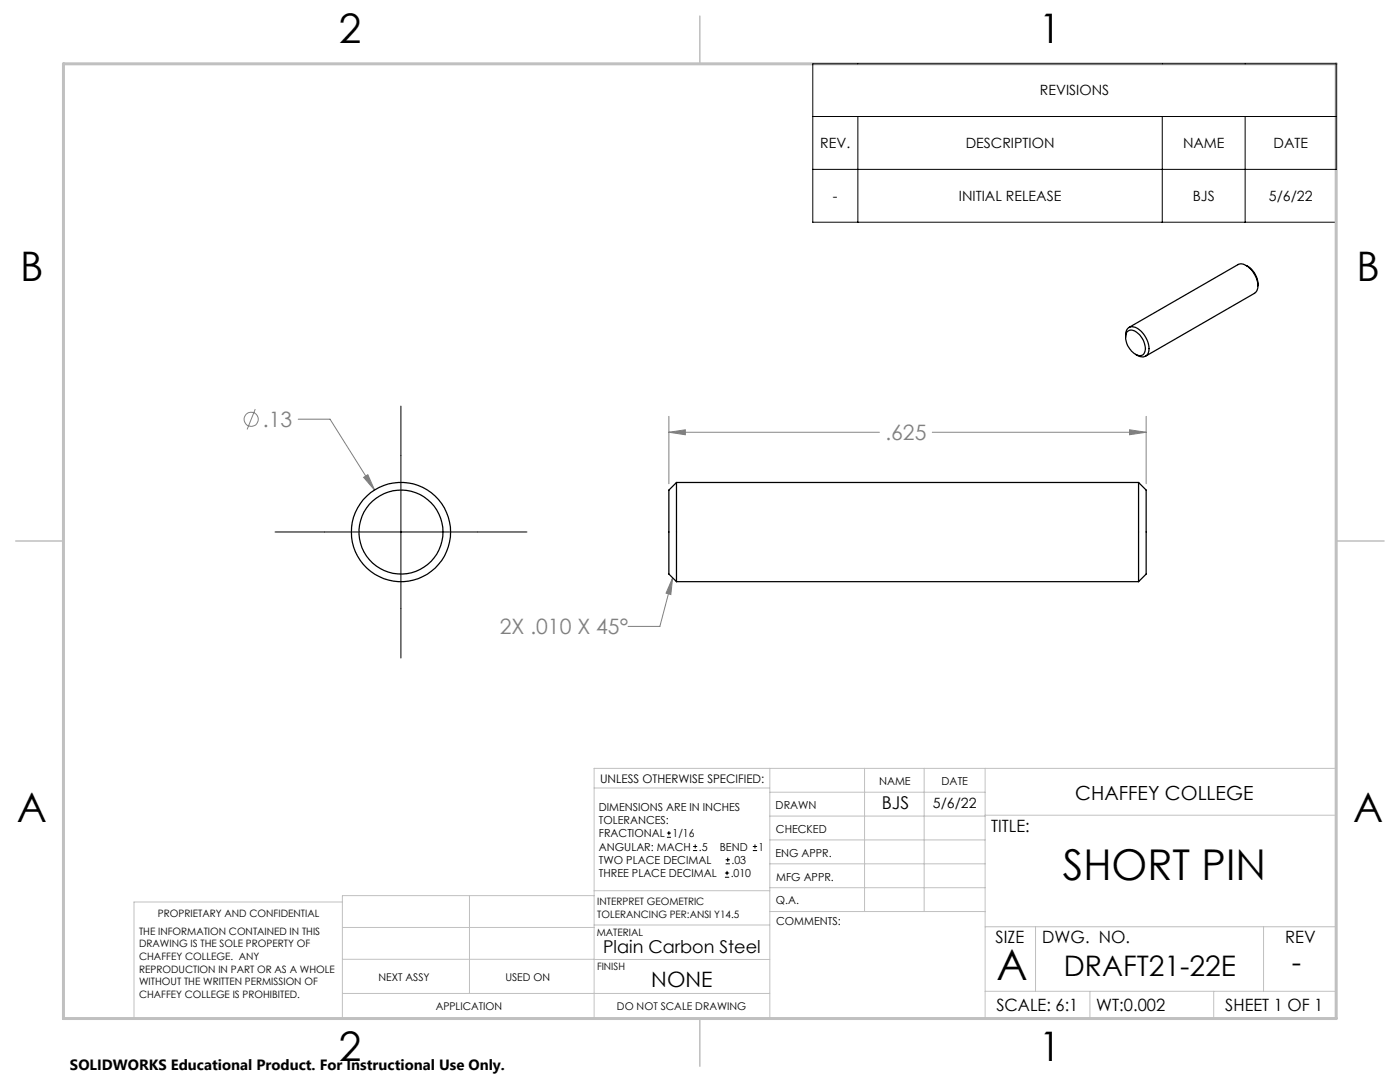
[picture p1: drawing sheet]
<svg xmlns="http://www.w3.org/2000/svg" width="279mm" height="216mm" viewBox="0 0 279 216" stroke-linecap="round" stroke-linejoin="round" font-family="sans-serif">
<g fill="none" stroke="#808080" stroke-width=".2">
<path d="M50.9 81.6l-1.6 4.1M59.5 83.6h6.4l8.9 14.2M72.6 95.3l.8-.6 1.4 3.1zM133.5 86.3l3.3-.5v.9zM133.5 83.1v13.4M133.5 86.3h42M186.1 86.3h42.6M225.4 85.8l3.3 .5-3.3 .4zM228.7 83.1v13.4M134.2 115.3l-.3 3.3-1-.2zM134.2 115.3l-2.5 9.7h-6.4"/>
<circle cx="50.1" cy="83.7" r="1.42"/>
</g>
<g fill="none" stroke="#000" stroke-width=".2">
<path d="M162.2 12.7h104.5v31.6h-104.5zM162.2 23.2h104.5M162.2 33.8h104.5M171.2 23.2v21.1M232 23.2v21.1M248.5 23.2v21.1M80 81v50.3M54.9 106.2h50.3M133.1 167.1h.8M133.1 166.2h.8M133.5 165.8v.9M138.3 169.7h.8"/>
<path d="M138.3 168.9h.8M138.7 168.5v.8M144.7 175h.8M144.7 174.2h.8M144.8 172.4h.9M144.8 171.6h.9M145.1 173.8v.8M145.2 171.1v.9M150.2 169.7h.9M150.2 168.9h.9M150.7 168.5v.8"/>
</g>
<g fill="none" stroke="#c0c0c0" stroke-width=".2">
<path d="M118.6 157.2h35M153.6 153.3v49.9M153.6 158.1h43M172.5 153.3v28.6M184.4 153.3v28.6M196.6 153.3v49.9M68.3 180h-41.6v23.2h240v-49.9h-148.1v49.9M93.7 178.7v19.5M118.6 178.7h-50.3v24.5M118.6 177.7h35M153.6 162.8h43M153.6 177.1h43"/>
<path d="M153.6 167.6h43M153.6 172.4h43M196.6 162.7h70.1M68.3 198.2h85.3M68.3 191.4l85.3 .1M68.3 185.1h50.3M118.6 184.6h35M153.6 181.9h43M196.6 184.9h70.1M196.6 197.8h70.1M206.7 184.9v12.9M217.5 197.8v5.4"/>
<path d="M242.2 197.8v5.4M252.2 184.9v12.9"/>
</g>
<path d="M139.7 3.2v9.5M3.1 107.9h9.6M266.7 107.9h9.5M139.7 203.2v9.6" fill="none" stroke="#c0c0c0" stroke-width=".3"/>
<path d="M12.7 12.7h254v190.5h-254z" fill="none" stroke="#c0c0c0" stroke-width=".6"/>
<path d="M72.6 95.3l2.2 2.5-1.4-3.1zM133.5 86.3l3.3-.5v.9zM225.4 85.8l3.3 .5-3.3 .4zM134.2 115.3l-.3 3.3-1-.2z" fill="#808080"/>
<g fill="none" stroke="#000" stroke-width=".25">
<path d="M248.7 53a4.3 4.3 0 0 1 2.3 4M251 57a4.6 4.6 0 0 0-3.3-4.4l-.6 .2-21.8 12.5M251 57a1.62 1.62 0 0 1-.6 1.5l-21.8 12.6M224.6 67.3a1.5 1.5 0 0 1 1.6-2.1 4.6 4.6 0 0 1 2.9 5.3 1.39 1.39 0 0 1-2.1 .4l-.4-.2M225 66.2a1.64 1.64 0 0 1 2.3 .5 3.5 3.5 0 0 1 1 3.9 1.52 1.52 0 0 1-2.3-.4 3.7 3.7 0 0 1-1.1-3.9zM135 96.3v19.8M135 96.3l-1.5 1.5v16.7l1.5 1.6M135 96.3h92.2M227.2 96.3v19.8M227.2 96.3l1.5 1.5v16.7l-1.5 1.6M135 116.1h92.2"/>
<circle cx="80" cy="106.2" r="9.9"/>
<circle cx="80" cy="106.2" r="8.4"/>
</g>
<g font-size="8.5">
<text x="212.1" y="175.6">SHORT PIN</text>
<text x="198.9" y="195.5">A</text>
</g>
<g font-size="8.1">
<text x="67.6" y="8.5">2</text>
<text x="207.3" y="8.5">1</text>
<text x="4" y="56.2">B</text>
<text x="270.7" y="56.2">B</text>
<text x="3.3" y="164.1">A</text>
<text x="270" y="164.1">A</text>
<text x="67.6" y="211.7">2</text>
<text x="207.3" y="211.7">1</text>
</g>
<g font-size="5.6">
<text x="212.3" y="194.8">DRAFT21-22E</text>
<text x="257.8" y="193.9">-</text>
</g>
<g font-size="4.2" fill="#808080">
<text x="52.5" y="85.2">.13</text>
<text x="176.7" y="87.8">.625</text>
<text x="99.7" y="126.6">2X .010 X 45°</text>
</g>
<text font-size="4.2" x="130" y="196.8">NONE</text>
<text font-size="3.9" x="214.6" y="159.6">CHAFFEY COLLEGE</text>
<g font-size="3.5">
<text x="176" y="161.3">BJS</text>
<text x="120.4" y="190.1">Plain Carbon Steel</text>
</g>
<g font-size="3.4">
<text x="197.8" y="166">TITLE:</text>
<text x="198.7" y="188.1">SIZE</text>
<text x="208" y="188.1">DWG. NO.</text>
<text x="256.5" y="188.2">REV</text>
<text x="198.8" y="201.7">SCALE: 6:1</text>
<text x="218.8" y="201.7">WT:0.002</text>
<text x="244.5" y="201.7">SHEET 1 OF 1</text>
</g>
<text font-size="3" x="14" y="213.5">SOLIDWORKS Educational Product. For Instructional Use Only.</text>
<g font-size="2.8">
<text x="207.5" y="19">REVISIONS</text>
<text x="163.7" y="29.6">REV.</text>
<text x="192.7" y="29.6">DESCRIPTION</text>
<text x="236.1" y="29.6">NAME</text>
<text x="254.1" y="29.6">DATE</text>
<text x="166.2" y="40.1">-</text>
<text x="191.4" y="40.1">INITIAL RELEASE</text>
<text x="238" y="40.1">BJS</text>
<text x="253.2" y="40.1">5/6/22</text>
<text x="186.2" y="161.3">5/6/22</text>
</g>
<text font-size="2.4" x="119.8" y="156.2">UNLESS OTHERWISE SPECIFIED:</text>
<g font-size="2.2">
<text x="119.5" y="161.8">DIMENSIONS ARE IN INCHES</text>
<text x="154.8" y="161.4">DRAWN</text>
<text x="175.4" y="156.6">NAME</text>
<text x="187.9" y="156.7">DATE</text>
<text x="119.5" y="164.4">TOLERANCES:</text>
<text x="119.5" y="167.1">FRACTIONAL</text>
<text x="134.2" y="167.1">1/16</text>
<text x="154.9" y="166.3">CHECKED</text>
<text x="119.5" y="172.4">TWO PLACE DECIMAL</text>
<text x="119.5" y="169.7">ANGULAR: MACH</text>
<text x="139.5" y="169.7">.5</text>
<text x="143.6" y="169.7">BEND</text>
<text x="146" y="172.4">.03</text>
<text x="151.4" y="169.7">1</text>
<text x="154.8" y="170.9">ENG APPR.</text>
<text x="119.5" y="175">THREE PLACE DECIMAL</text>
<text x="145.8" y="175">.010</text>
<text x="154.9" y="175.7">MFG APPR.</text>
<text x="154.9" y="180.4">Q.A.</text>
<text x="154.9" y="184.6">COMMENTS:</text>
</g>
<g font-size="2.1">
<text x="75.5" y="195.7">NEXT ASSY</text>
<text x="100.9" y="195.7">USED ON</text>
<text x="86.9" y="201.5">APPLICATION</text>
<text x="123.1" y="201.6">DO NOT SCALE DRAWING</text>
</g>
<g font-size="2">
<text x="31.5" y="182.9">PROPRIETARY AND CONFIDENTIAL</text>
<text x="119.2" y="180.6">INTERPRET GEOMETRIC</text>
<text x="119.2" y="183.1">TOLERANCING PER:ANSI Y14.5</text>
<text x="27.8" y="186.5">THE INFORMATION CONTAINED IN THIS</text>
<text x="27.8" y="189">DRAWING IS THE SOLE PROPERTY OF</text>
<text x="27.8" y="191.6">CHAFFEY COLLEGE. ANY</text>
<text x="119.1" y="186.7">MATERIAL</text>
<text x="27.8" y="194.1">REPRODUCTION IN PART OR AS A WHOLE</text>
<text x="27.8" y="196.6">WITHOUT THE WRITTEN PERMISSION OF</text>
<text x="119.1" y="193.5">FINISH</text>
<text x="27.8" y="199.1">CHAFFEY COLLEGE IS PROHIBITED.</text>
</g>
</svg>
